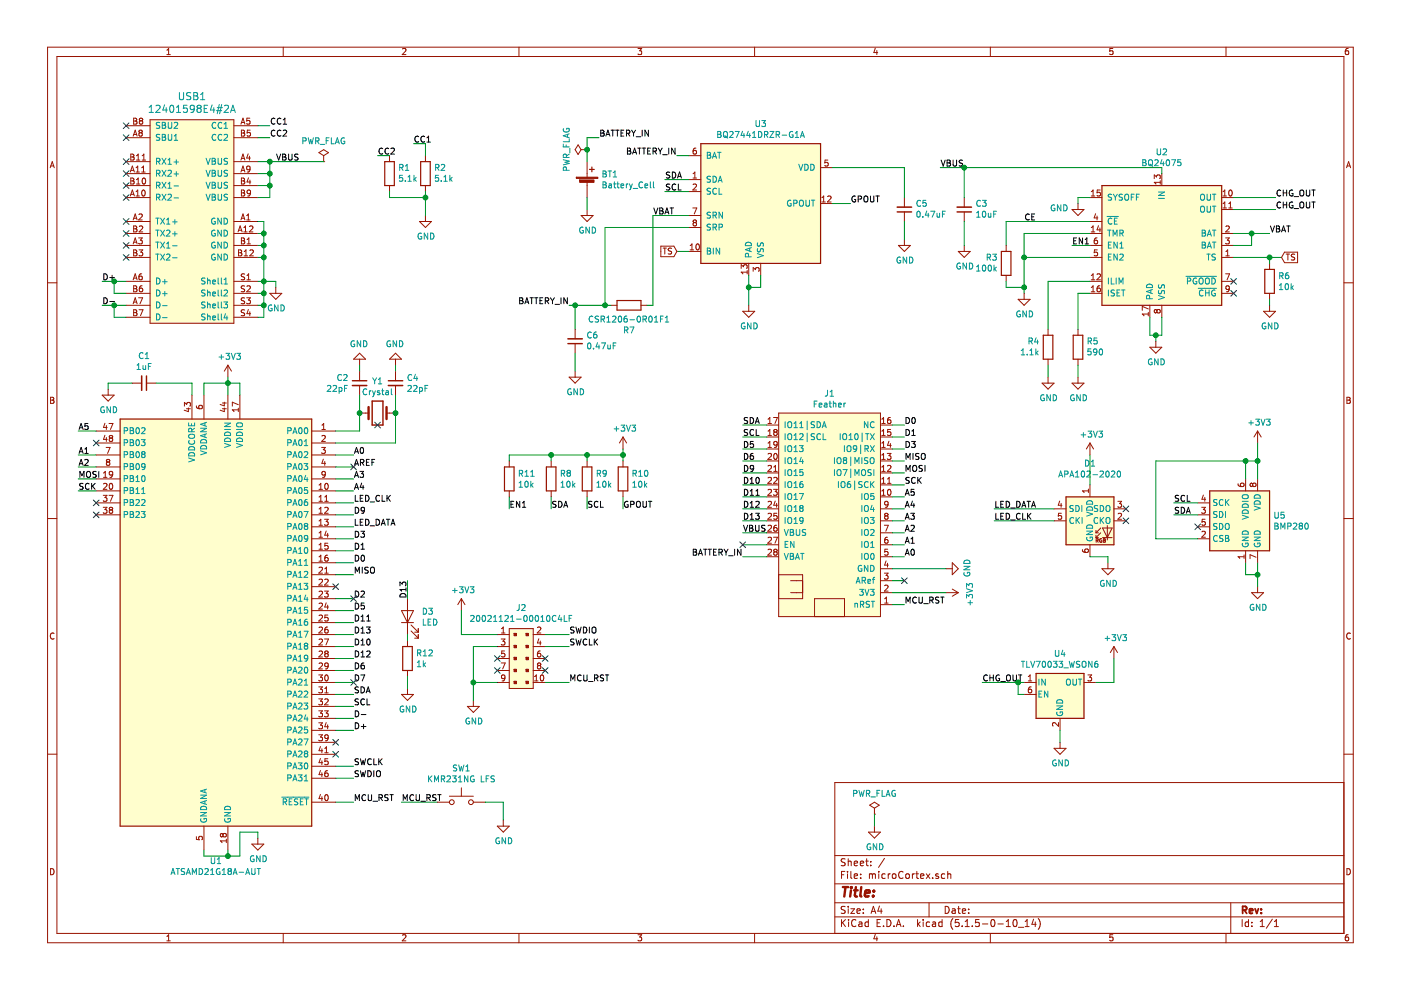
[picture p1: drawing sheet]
EESchema Schematic File Version 4
EELAYER 30 0
EELAYER END
$Descr A4 11693 8268
encoding utf-8
Sheet 1 1
Title ""
Date ""
Rev ""
Comp ""
Comment1 ""
Comment2 ""
Comment3 ""
Comment4 ""
$EndDescr
$Comp
L Device:R R1
U 1 1
P 3250 1450
F 0 "R1" H 3180 1404 50  0000 R CNN
F 1 "5.1k" H 3180 1495 50  0000 R CNN
F 2 "Resistor_SMD:R_0402_1005Metric" V 3180 1450 50  0001 C CNN
F 3 "~" H 3250 1450 50  0001 C CNN
	1    3250 1450
	-1   0    0    1   
$EndComp
$Comp
L Device:R R2
U 1 1
P 3550 1450
F 0 "R2" H 3480 1404 50  0000 R CNN
F 1 "5.1k" H 3480 1495 50  0000 R CNN
F 2 "Resistor_SMD:R_0402_1005Metric" V 3480 1450 50  0001 C CNN
F 3 "~" H 3550 1450 50  0001 C CNN
	1    3550 1450
	-1   0    0    1   
$EndComp
Wire Wire Line
	3450 1200 3550 1200
Wire Wire Line
	3550 1200 3550 1300
Wire Wire Line
	3250 1300 3150 1300
Wire Wire Line
	3250 1600 3250 1650
Wire Wire Line
	3250 1650 3550 1650
Wire Wire Line
	3550 1650 3550 1600
$Comp
L power:GND #PWR0102
U 1 1
P 3550 1800
F 0 "#PWR0102" H 3550 1550 50  0001 C CNN
F 1 "GND" H 3555 1627 50  0000 C CNN
F 2 "" H 3550 1800 50  0001 C CNN
F 3 "" H 3550 1800 50  0001 C CNN
	1    3550 1800
	1    0    0    -1  
$EndComp
Wire Wire Line
	3550 1650 3550 1800
Connection ~ 3550 1650
$Comp
L Battery_Management:BQ27441DRZR-G1A U3
U 1 1
P 6350 1700
F 0 "U3" H 6350 2367 50  0000 C CNN
F 1 "BQ27441DRZR-G1A" H 6350 2276 50  0000 C CNN
F 2 "Package_SON:Texas_S-PDSO-N12" H 6600 1150 50  0001 L CNN
F 3 "http://www.ti.com/lit/ds/symlink/bq27441-g1.pdf" H 6550 1900 50  0001 C CNN
	1    6350 1700
	1    0    0    -1  
$EndComp
$Comp
L Device:Battery_Cell BT1
U 1 1
P 4900 1550
F 0 "BT1" H 5018 1646 50  0000 L CNN
F 1 "Battery_Cell" H 5018 1555 50  0000 L CNN
F 2 "Connector_JST:JST_PH_S2B-PH-SM4-TB_1x02-1MP_P2.00mm_Horizontal" V 4900 1610 50  0001 C CNN
F 3 "~" V 4900 1610 50  0001 C CNN
	1    4900 1550
	1    0    0    -1  
$EndComp
$Comp
L power:GND #PWR0105
U 1 1
P 4900 1750
F 0 "#PWR0105" H 4900 1500 50  0001 C CNN
F 1 "GND" H 4905 1577 50  0000 C CNN
F 2 "" H 4900 1750 50  0001 C CNN
F 3 "" H 4900 1750 50  0001 C CNN
	1    4900 1750
	1    0    0    -1  
$EndComp
Wire Wire Line
	4900 1650 4900 1750
Wire Wire Line
	4900 1150 5000 1150
Wire Wire Line
	4900 1150 4900 1250
$Comp
L Device:R R7
U 1 1
P 5250 2550
F 0 "R7" V 5457 2550 50  0000 C CNN
F 1 "CSR1206-0R01F1" V 5366 2550 50  0000 C CNN
F 2 "Resistor_SMD:R_1206_3216Metric" V 5180 2550 50  0001 C CNN
F 3 "~" H 5250 2550 50  0001 C CNN
	1    5250 2550
	0    1    1    0   
$EndComp
Wire Wire Line
	6950 1400 7550 1400
$Comp
L power:GND #PWR0106
U 1 1
P 7550 2000
F 0 "#PWR0106" H 7550 1750 50  0001 C CNN
F 1 "GND" H 7555 1827 50  0000 C CNN
F 2 "" H 7550 2000 50  0001 C CNN
F 3 "" H 7550 2000 50  0001 C CNN
	1    7550 2000
	1    0    0    -1  
$EndComp
Text GLabel 5650 2100 0    50   Input ~ 0
TS
Wire Wire Line
	5650 2100 5750 2100
$Comp
L Device:R R10
U 1 1
P 5200 4000
F 0 "R10" H 5270 4046 50  0000 L CNN
F 1 "10k" H 5270 3955 50  0000 L CNN
F 2 "Resistor_SMD:R_0402_1005Metric" V 5130 4000 50  0001 C CNN
F 3 "~" H 5200 4000 50  0001 C CNN
	1    5200 4000
	1    0    0    -1  
$EndComp
$Comp
L power:+3V3 #PWR0108
U 1 1
P 5200 3750
F 0 "#PWR0108" H 5200 3600 50  0001 C CNN
F 1 "+3V3" H 5215 3923 50  0000 C CNN
F 2 "" H 5200 3750 50  0001 C CNN
F 3 "" H 5200 3750 50  0001 C CNN
	1    5200 3750
	1    0    0    -1  
$EndComp
Wire Wire Line
	6250 2400 6250 2300
Wire Wire Line
	6250 2400 6350 2400
Wire Wire Line
	6350 2400 6350 2300
Wire Wire Line
	6250 2400 6250 2550
Connection ~ 6250 2400
$Comp
L power:GND #PWR014
U 1 1
P 6250 2550
F 0 "#PWR014" H 6250 2300 50  0001 C CNN
F 1 "GND" H 6255 2377 50  0000 C CNN
F 2 "" H 6250 2550 50  0001 C CNN
F 3 "" H 6250 2550 50  0001 C CNN
	1    6250 2550
	1    0    0    -1  
$EndComp
$Comp
L power:PWR_FLAG #FLG01
U 1 1
P 7300 6800
F 0 "#FLG01" H 7300 6875 50  0001 C CNN
F 1 "PWR_FLAG" H 7300 6973 50  0000 C CNN
F 2 "" H 7300 6800 50  0001 C CNN
F 3 "~" H 7300 6800 50  0001 C CNN
	1    7300 6800
	1    0    0    -1  
$EndComp
$Comp
L power:GND #PWR013
U 1 1
P 7300 6900
F 0 "#PWR013" H 7300 6650 50  0001 C CNN
F 1 "GND" H 7305 6727 50  0000 C CNN
F 2 "" H 7300 6900 50  0001 C CNN
F 3 "" H 7300 6900 50  0001 C CNN
	1    7300 6900
	1    0    0    -1  
$EndComp
Wire Wire Line
	7300 6800 7300 6900
$Comp
L Regulator_Linear:TLV70033_WSON6 U4
U 1 1
P 8850 5800
F 0 "U4" H 8850 6142 50  0000 C CNN
F 1 "TLV70033_WSON6" H 8850 6051 50  0000 C CNN
F 2 "Package_SON:WSON-6_1.5x1.5mm_P0.5mm" H 8850 6125 50  0001 C CIN
F 3 "http://www.ti.com/lit/ds/symlink/tlv700.pdf" H 8850 5850 50  0001 C CNN
	1    8850 5800
	1    0    0    -1  
$EndComp
Wire Wire Line
	8550 5700 8500 5700
Wire Wire Line
	8500 5700 8500 5800
Wire Wire Line
	8500 5800 8550 5800
Connection ~ 8500 5700
Wire Wire Line
	9150 5700 9300 5700
$Comp
L power:+3V3 #PWR016
U 1 1
P 9300 5500
F 0 "#PWR016" H 9300 5350 50  0001 C CNN
F 1 "+3V3" H 9315 5673 50  0000 C CNN
F 2 "" H 9300 5500 50  0001 C CNN
F 3 "" H 9300 5500 50  0001 C CNN
	1    9300 5500
	1    0    0    -1  
$EndComp
Wire Wire Line
	9300 5500 9300 5700
Wire Wire Line
	8850 6100 8850 6200
$Comp
L power:GND #PWR015
U 1 1
P 8850 6200
F 0 "#PWR015" H 8850 5950 50  0001 C CNN
F 1 "GND" H 8855 6027 50  0000 C CNN
F 2 "" H 8850 6200 50  0001 C CNN
F 3 "" H 8850 6200 50  0001 C CNN
	1    8850 6200
	1    0    0    -1  
$EndComp
$Comp
L Device:C_Small C4
U 1 1
P 3300 3200
F 0 "C4" H 3392 3246 50  0000 L CNN
F 1 "22pF" H 3392 3155 50  0000 L CNN
F 2 "Capacitor_SMD:C_0402_1005Metric" H 3300 3200 50  0001 C CNN
F 3 "~" H 3300 3200 50  0001 C CNN
	1    3300 3200
	1    0    0    -1  
$EndComp
Wire Wire Line
	3300 3050 3300 3100
$Comp
L power:GND #PWR05
U 1 1
P 3300 3050
F 0 "#PWR05" H 3300 2800 50  0001 C CNN
F 1 "GND" H 3305 2877 50  0000 C CNN
F 2 "" H 3300 3050 50  0001 C CNN
F 3 "" H 3300 3050 50  0001 C CNN
	1    3300 3050
	-1   0    0    1   
$EndComp
$Comp
L Device:R R8
U 1 1
P 4600 4000
F 0 "R8" H 4670 4046 50  0000 L CNN
F 1 "10k" H 4670 3955 50  0000 L CNN
F 2 "Resistor_SMD:R_0402_1005Metric" V 4530 4000 50  0001 C CNN
F 3 "~" H 4600 4000 50  0001 C CNN
	1    4600 4000
	1    0    0    -1  
$EndComp
$Comp
L Device:R R9
U 1 1
P 4900 4000
F 0 "R9" H 4970 4046 50  0000 L CNN
F 1 "10k" H 4970 3955 50  0000 L CNN
F 2 "Resistor_SMD:R_0402_1005Metric" V 4830 4000 50  0001 C CNN
F 3 "~" H 4900 4000 50  0001 C CNN
	1    4900 4000
	1    0    0    -1  
$EndComp
Wire Wire Line
	5200 3750 5200 3800
Wire Wire Line
	5200 3800 4900 3800
Wire Wire Line
	4900 3800 4900 3850
Connection ~ 5200 3800
Wire Wire Line
	5200 3800 5200 3850
Wire Wire Line
	4900 3800 4600 3800
Wire Wire Line
	4600 3800 4600 3850
Connection ~ 4900 3800
Wire Wire Line
	4600 4150 4600 4250
Wire Wire Line
	4900 4150 4900 4250
Wire Wire Line
	5200 4150 5200 4250
Text Label 4600 4250 0    50   ~ 0
SDA
Text Label 4900 4250 0    50   ~ 0
SCL
Text Label 7100 1700 0    50   ~ 0
GPOUT
Text Label 5200 4250 0    50   ~ 0
GPOUT
Wire Wire Line
	6950 1700 7100 1700
Text Label 5550 1500 0    50   ~ 0
SDA
Text Label 5550 1600 0    50   ~ 0
SCL
Wire Wire Line
	5550 1600 5750 1600
Wire Wire Line
	5550 1500 5750 1500
Text Label 8200 5700 0    50   ~ 0
CHG_OUT
Wire Wire Line
	8200 5700 8500 5700
$Comp
L power:PWR_FLAG #FLG0102
U 1 1
P 4900 1250
F 0 "#FLG0102" H 4900 1325 50  0001 C CNN
F 1 "PWR_FLAG" H 4900 1423 50  0000 C CNN
F 2 "" H 4900 1250 50  0001 C CNN
F 3 "~" H 4900 1250 50  0001 C CNN
	1    4900 1250
	0    -1   -1   0   
$EndComp
Connection ~ 4900 1250
Wire Wire Line
	4900 1250 4900 1350
Wire Wire Line
	5750 1900 5050 1900
Wire Wire Line
	5050 1900 5050 2550
Wire Wire Line
	5050 2550 5100 2550
Wire Wire Line
	5400 2550 5450 2550
Wire Wire Line
	5450 2550 5450 1800
Wire Wire Line
	5450 1800 5750 1800
Connection ~ 5050 2550
Text Label 5450 1800 0    50   ~ 0
VBAT
Wire Wire Line
	5050 2550 4800 2550
$Comp
L Device:C_Small C6
U 1 1
P 4800 2850
F 0 "C6" H 4708 2804 50  0000 R CNN
F 1 "0.47uF" H 4708 2895 50  0000 R CNN
F 2 "Capacitor_SMD:C_0402_1005Metric" H 4800 2850 50  0001 C CNN
F 3 "~" H 4800 2850 50  0001 C CNN
	1    4800 2850
	-1   0    0    1   
$EndComp
Wire Wire Line
	4800 2550 4800 2750
Connection ~ 4800 2550
Wire Wire Line
	4800 2550 4750 2550
Wire Wire Line
	4800 2950 4800 3100
$Comp
L power:GND #PWR017
U 1 1
P 4800 3100
F 0 "#PWR017" H 4800 2850 50  0001 C CNN
F 1 "GND" H 4805 2927 50  0000 C CNN
F 2 "" H 4800 3100 50  0001 C CNN
F 3 "" H 4800 3100 50  0001 C CNN
	1    4800 3100
	1    0    0    -1  
$EndComp
Text Label 3450 1200 0    50   ~ 0
CC1
Text Label 3150 1300 0    50   ~ 0
CC2
Connection ~ 3300 3450
Wire Wire Line
	3300 3300 3300 3450
Wire Wire Line
	3300 3700 3300 3450
$Comp
L power:+3V3 #PWR02
U 1 1
P 1900 3150
F 0 "#PWR02" H 1900 3000 50  0001 C CNN
F 1 "+3V3" H 1915 3323 50  0000 C CNN
F 2 "" H 1900 3150 50  0001 C CNN
F 3 "" H 1900 3150 50  0001 C CNN
	1    1900 3150
	1    0    0    -1  
$EndComp
Wire Wire Line
	1900 3150 1900 3200
Connection ~ 1900 7150
Wire Wire Line
	2150 6950 2150 7000
Wire Wire Line
	2000 6950 2150 6950
Wire Wire Line
	2000 7150 2000 6950
Wire Wire Line
	1900 7150 2000 7150
NoConn ~ 2950 5000
NoConn ~ 2950 3900
Text Label 2950 6700 0    50   ~ 0
MCU_RST
Wire Wire Line
	2800 6700 2950 6700
NoConn ~ 800  4300
NoConn ~ 800  4200
Text Label 650  4100 0    50   ~ 0
SCK
Text Label 650  4000 0    50   ~ 0
MOSI
Text Label 650  3900 0    50   ~ 0
A2
Text Label 650  3800 0    50   ~ 0
A1
NoConn ~ 800  3700
Text Label 650  3600 0    50   ~ 0
A5
Wire Wire Line
	800  4100 650  4100
Wire Wire Line
	800  4000 650  4000
Wire Wire Line
	800  3900 650  3900
Wire Wire Line
	800  3800 650  3800
Wire Wire Line
	800  3600 650  3600
Text Label 2950 6500 0    50   ~ 0
SWDIO
Text Label 2950 6400 0    50   ~ 0
SWCLK
NoConn ~ 2800 6300
NoConn ~ 2800 6200
Text Label 2950 6100 0    50   ~ 0
D+
Text Label 2950 6000 0    50   ~ 0
D-
Text Label 2950 5900 0    50   ~ 0
SCL
Text Label 2950 5800 0    50   ~ 0
SDA
Text Label 2950 5700 0    50   ~ 0
D7
Text Label 2950 5600 0    50   ~ 0
D6
Text Label 2950 5500 0    50   ~ 0
D12
Text Label 2950 5400 0    50   ~ 0
D10
Text Label 2950 5300 0    50   ~ 0
D13
Text Label 2950 5200 0    50   ~ 0
D11
Text Label 2950 5100 0    50   ~ 0
D5
Text Label 2950 5000 0    50   ~ 0
D2
NoConn ~ 2800 4900
Text Label 2950 4700 0    50   ~ 0
D0
Wire Wire Line
	2800 6500 2950 6500
Wire Wire Line
	2800 6400 2950 6400
Wire Wire Line
	2800 6100 2950 6100
Wire Wire Line
	2800 6000 2950 6000
Wire Wire Line
	2800 5900 2950 5900
Wire Wire Line
	2800 5800 2950 5800
Wire Wire Line
	2800 5700 2950 5700
Wire Wire Line
	2800 5600 2950 5600
Wire Wire Line
	2800 5500 2950 5500
Wire Wire Line
	2800 5400 2950 5400
Wire Wire Line
	2800 5300 2950 5300
Wire Wire Line
	2800 5200 2950 5200
Wire Wire Line
	2800 5100 2950 5100
Wire Wire Line
	2800 5000 2950 5000
Wire Wire Line
	2800 4800 2950 4800
Wire Wire Line
	2800 4700 2950 4700
Text Label 2950 4600 0    50   ~ 0
D1
Text Label 2950 4500 0    50   ~ 0
D3
Text Label 2950 4400 0    50   ~ 0
LED_DATA
Text Label 2950 4300 0    50   ~ 0
D9
Text Label 2950 4200 0    50   ~ 0
LED_CLK
Text Label 2950 4100 0    50   ~ 0
A4
Text Label 2950 4000 0    50   ~ 0
A3
Text Label 2950 3900 0    50   ~ 0
AREF
Wire Wire Line
	2800 4600 2950 4600
Wire Wire Line
	2800 4500 2950 4500
Wire Wire Line
	2800 4400 2950 4400
Wire Wire Line
	2800 4300 2950 4300
Wire Wire Line
	2800 4200 2950 4200
Wire Wire Line
	2800 4100 2950 4100
Wire Wire Line
	2800 4000 2950 4000
Wire Wire Line
	2800 3900 2950 3900
Text Label 2950 3800 0    50   ~ 0
A0
Wire Wire Line
	2800 3800 2950 3800
$Comp
L power:GND #PWR04
U 1 1
P 3000 3050
F 0 "#PWR04" H 3000 2800 50  0001 C CNN
F 1 "GND" H 3005 2877 50  0000 C CNN
F 2 "" H 3000 3050 50  0001 C CNN
F 3 "" H 3000 3050 50  0001 C CNN
	1    3000 3050
	-1   0    0    1   
$EndComp
Wire Wire Line
	3000 3050 3000 3100
Connection ~ 3000 3450
Wire Wire Line
	3000 3300 3000 3450
$Comp
L Device:C_Small C2
U 1 1
P 3000 3200
F 0 "C2" H 2909 3246 50  0000 R CNN
F 1 "22pF" H 2909 3155 50  0000 R CNN
F 2 "Capacitor_SMD:C_0402_1005Metric" H 3000 3200 50  0001 C CNN
F 3 "~" H 3000 3200 50  0001 C CNN
	1    3000 3200
	1    0    0    -1  
$EndComp
Wire Wire Line
	1300 3200 1600 3200
Wire Wire Line
	900  3200 1100 3200
$Comp
L Device:C_Small C1
U 1 1
P 1200 3200
F 0 "C1" V 971 3200 50  0000 C CNN
F 1 "1uF" V 1062 3200 50  0000 C CNN
F 2 "Capacitor_SMD:C_0402_1005Metric" H 1200 3200 50  0001 C CNN
F 3 "~" H 1200 3200 50  0001 C CNN
	1    1200 3200
	0    1    1    0   
$EndComp
Wire Wire Line
	2800 3700 3300 3700
Wire Wire Line
	3000 3600 2800 3600
Wire Wire Line
	3000 3450 3000 3600
$Comp
L Device:Crystal Y1
U 1 1
P 3150 3450
F 0 "Y1" H 3150 3718 50  0000 C CNN
F 1 "Crystal" H 3150 3627 50  0000 C CNN
F 2 "Crystal:Crystal_SMD_3215-2Pin_3.2x1.5mm" H 3150 3450 50  0001 C CNN
F 3 "~" H 3150 3450 50  0001 C CNN
	1    3150 3450
	1    0    0    -1  
$EndComp
$Comp
L power:GND #PWR01
U 1 1
P 900 3250
F 0 "#PWR01" H 900 3000 50  0001 C CNN
F 1 "GND" H 905 3077 50  0000 C CNN
F 2 "" H 900 3250 50  0001 C CNN
F 3 "" H 900 3250 50  0001 C CNN
	1    900  3250
	1    0    0    -1  
$EndComp
Wire Wire Line
	900  3200 900  3250
Wire Wire Line
	1600 3300 1600 3200
Wire Wire Line
	1900 3200 2000 3200
Connection ~ 1900 3200
Wire Wire Line
	1900 3300 1900 3200
Wire Wire Line
	2000 3200 2000 3300
Wire Wire Line
	1700 3200 1900 3200
Wire Wire Line
	1700 3300 1700 3200
$Comp
L power:GND #PWR03
U 1 1
P 2150 7000
F 0 "#PWR03" H 2150 6750 50  0001 C CNN
F 1 "GND" H 2155 6827 50  0000 C CNN
F 2 "" H 2150 7000 50  0001 C CNN
F 3 "" H 2150 7000 50  0001 C CNN
	1    2150 7000
	1    0    0    -1  
$EndComp
Wire Wire Line
	1900 7150 1900 7100
Wire Wire Line
	1700 7150 1900 7150
Wire Wire Line
	1700 7100 1700 7150
$Comp
L MCU_Microchip_SAMD:ATSAMD21G18A-AUT U1
U 1 1
P 1800 5200
F 0 "U1" H 1800 3211 50  0000 C CNN
F 1 "ATSAMD21G18A-AUT" H 1800 3120 50  0000 C CNN
F 2 "ATSAMD21G18A-MU:QFN50P700X700X90-49N" H 850 3450 50  0001 C CNN
F 3 "http://ww1.microchip.com/downloads/en/DeviceDoc/SAMD21-Family-DataSheet-DS40001882D.pdf" H 1800 6200 50  0001 C CNN
	1    1800 5200
	-1   0    0    -1  
$EndComp
Wire Wire Line
	5650 1300 5750 1300
$Comp
L Device:R R11
U 1 1
P 4250 4000
F 0 "R11" H 4320 4046 50  0000 L CNN
F 1 "10k" H 4320 3955 50  0000 L CNN
F 2 "Resistor_SMD:R_0402_1005Metric" V 4180 4000 50  0001 C CNN
F 3 "~" H 4250 4000 50  0001 C CNN
	1    4250 4000
	1    0    0    -1  
$EndComp
Wire Wire Line
	4250 4150 4250 4250
Wire Wire Line
	4250 3850 4250 3800
Wire Wire Line
	4250 3800 4600 3800
Connection ~ 4600 3800
Text Label 4250 4250 0    50   ~ 0
EN1
Wire Wire Line
	7550 1400 7550 1650
Wire Wire Line
	7550 1850 7550 2000
$Comp
L Device:C_Small C5
U 1 1
P 7550 1750
F 0 "C5" H 7458 1704 50  0000 R CNN
F 1 "0.47uF" H 7458 1795 50  0000 R CNN
F 2 "Capacitor_SMD:C_0402_1005Metric" H 7550 1750 50  0001 C CNN
F 3 "~" H 7550 1750 50  0001 C CNN
	1    7550 1750
	-1   0    0    1   
$EndComp
$Comp
L power:GND #PWR0113
U 1 1
P 8050 2050
F 0 "#PWR0113" H 8050 1800 50  0001 C CNN
F 1 "GND" H 8055 1877 50  0000 C CNN
F 2 "" H 8050 2050 50  0001 C CNN
F 3 "" H 8050 2050 50  0001 C CNN
	1    8050 2050
	1    0    0    -1  
$EndComp
Text Label 8950 2050 0    50   ~ 0
EN1
Wire Wire Line
	9100 2050 8950 2050
Connection ~ 8550 2150
Wire Wire Line
	8550 1950 9100 1950
Wire Wire Line
	8550 1950 8550 2150
Connection ~ 8550 2400
Wire Wire Line
	8550 2150 9100 2150
Wire Wire Line
	8550 2150 8550 2400
Connection ~ 8050 1400
Wire Wire Line
	8050 1400 7850 1400
Text Label 8550 1850 0    50   ~ 0
CE
Text Label 10650 1750 0    50   ~ 0
CHG_OUT
Text Label 10650 1650 0    50   ~ 0
CHG_OUT
Text Label 10600 1950 0    50   ~ 0
VBAT
Wire Wire Line
	10300 1750 10650 1750
Wire Wire Line
	10300 1650 10650 1650
Wire Wire Line
	10300 2050 10450 2050
Text Label 7850 1400 0    50   ~ 0
VBUS
NoConn ~ 10300 2450
NoConn ~ 10300 2350
Wire Wire Line
	8750 3050 8750 3150
$Comp
L power:GND #PWR06
U 1 1
P 8750 3150
F 0 "#PWR06" H 8750 2900 50  0001 C CNN
F 1 "GND" H 8755 2977 50  0000 C CNN
F 2 "" H 8750 3150 50  0001 C CNN
F 3 "" H 8750 3150 50  0001 C CNN
	1    8750 3150
	1    0    0    -1  
$EndComp
$Comp
L power:GND #PWR08
U 1 1
P 9000 3150
F 0 "#PWR08" H 9000 2900 50  0001 C CNN
F 1 "GND" H 9005 2977 50  0000 C CNN
F 2 "" H 9000 3150 50  0001 C CNN
F 3 "" H 9000 3150 50  0001 C CNN
	1    9000 3150
	1    0    0    -1  
$EndComp
Wire Wire Line
	9000 3050 9000 3150
Wire Wire Line
	8750 2350 8750 2750
Wire Wire Line
	9100 2350 8750 2350
Wire Wire Line
	9000 2450 9100 2450
Wire Wire Line
	9000 2750 9000 2450
$Comp
L Device:R R5
U 1 1
P 9000 2900
F 0 "R5" H 8930 2854 50  0000 R CNN
F 1 "590" H 8930 2945 50  0000 R CNN
F 2 "Resistor_SMD:R_0402_1005Metric" V 8930 2900 50  0001 C CNN
F 3 "~" H 9000 2900 50  0001 C CNN
	1    9000 2900
	-1   0    0    1   
$EndComp
$Comp
L Device:R R4
U 1 1
P 8750 2900
F 0 "R4" H 8820 2854 50  0000 L CNN
F 1 "1.1k" H 8820 2945 50  0000 L CNN
F 2 "Resistor_SMD:R_0402_1005Metric" V 8680 2900 50  0001 C CNN
F 3 "~" H 8750 2900 50  0001 C CNN
	1    8750 2900
	-1   0    0    1   
$EndComp
$Comp
L power:GND #PWR07
U 1 1
P 9000 1700
F 0 "#PWR07" H 9000 1450 50  0001 C CNN
F 1 "GND" H 8922 1663 50  0000 R CNN
F 2 "" H 9000 1700 50  0001 C CNN
F 3 "" H 9000 1700 50  0001 C CNN
	1    9000 1700
	1    0    0    -1  
$EndComp
Wire Wire Line
	9000 1650 9000 1700
Wire Wire Line
	9100 1650 9000 1650
Wire Wire Line
	8400 2400 8550 2400
Wire Wire Line
	8400 2350 8400 2400
Wire Wire Line
	8400 1850 9100 1850
Wire Wire Line
	8400 2050 8400 1850
$Comp
L Device:R R3
U 1 1
P 8400 2200
F 0 "R3" H 8469 2154 50  0000 L CNN
F 1 "100k" H 8469 2245 50  0000 L CNN
F 2 "Resistor_SMD:R_0402_1005Metric" V 8330 2200 50  0001 C CNN
F 3 "~" H 8400 2200 50  0001 C CNN
	1    8400 2200
	-1   0    0    1   
$EndComp
Wire Wire Line
	8050 1850 8050 2050
Wire Wire Line
	8050 1400 8050 1650
$Comp
L Device:C_Small C3
U 1 1
P 8050 1750
F 0 "C3" H 7958 1704 50  0000 R CNN
F 1 "10uF" H 7958 1795 50  0000 R CNN
F 2 "Capacitor_SMD:C_0402_1005Metric" H 8050 1750 50  0001 C CNN
F 3 "~" H 8050 1750 50  0001 C CNN
	1    8050 1750
	-1   0    0    1   
$EndComp
Text GLabel 10700 2150 2    50   Input ~ 0
TS
Connection ~ 10600 2150
Wire Wire Line
	10600 2150 10700 2150
Wire Wire Line
	10600 2150 10300 2150
Wire Wire Line
	10600 2200 10600 2150
Wire Wire Line
	10600 2550 10600 2500
$Comp
L power:GND #PWR0107
U 1 1
P 10600 2550
F 0 "#PWR0107" H 10600 2300 50  0001 C CNN
F 1 "GND" H 10605 2377 50  0000 C CNN
F 2 "" H 10600 2550 50  0001 C CNN
F 3 "" H 10600 2550 50  0001 C CNN
	1    10600 2550
	1    0    0    -1  
$EndComp
$Comp
L Device:R R6
U 1 1
P 10600 2350
F 0 "R6" H 10670 2396 50  0000 L CNN
F 1 "10k" H 10670 2305 50  0000 L CNN
F 2 "Resistor_SMD:R_0402_1005Metric" V 10530 2350 50  0001 C CNN
F 3 "~" H 10600 2350 50  0001 C CNN
	1    10600 2350
	1    0    0    -1  
$EndComp
Wire Wire Line
	10450 1950 10600 1950
Connection ~ 10450 1950
Wire Wire Line
	10450 2050 10450 1950
Wire Wire Line
	10300 1950 10450 1950
Connection ~ 9650 2800
Wire Wire Line
	9700 2800 9650 2800
Wire Wire Line
	9700 2650 9700 2800
Wire Wire Line
	9650 2800 9650 2850
Wire Wire Line
	9600 2800 9650 2800
Wire Wire Line
	9600 2650 9600 2800
$Comp
L power:GND #PWR0104
U 1 1
P 9650 2850
F 0 "#PWR0104" H 9650 2600 50  0001 C CNN
F 1 "GND" H 9655 2677 50  0000 C CNN
F 2 "" H 9650 2850 50  0001 C CNN
F 3 "" H 9650 2850 50  0001 C CNN
	1    9650 2850
	1    0    0    -1  
$EndComp
Wire Wire Line
	8550 2450 8550 2400
$Comp
L power:GND #PWR0103
U 1 1
P 8550 2450
F 0 "#PWR0103" H 8550 2200 50  0001 C CNN
F 1 "GND" H 8555 2277 50  0000 C CNN
F 2 "" H 8550 2450 50  0001 C CNN
F 3 "" H 8550 2450 50  0001 C CNN
	1    8550 2450
	1    0    0    -1  
$EndComp
Wire Wire Line
	9700 1450 9700 1400
$Comp
L Battery_Management:BQ24075 U2
U 1 1
P 9700 2050
F 0 "U2" H 9700 2831 50  0000 C CNN
F 1 "BQ24075" H 9700 2740 50  0000 C CNN
F 2 "Package_DFN_QFN:QFN-16-1EP_3x3mm_P0.5mm_EP1.75x1.75mm_ThermalVias" H 9950 1500 50  0001 L CNN
F 3 "http://www.ti.com/lit/ds/symlink/bq24075.pdf" H 9900 2250 50  0001 C CNN
	1    9700 2050
	1    0    0    -1  
$EndComp
$Comp
L Type-C:12401598E4#2A USB1
U 1 1
P 1600 1900
F 0 "USB1" H 1600 2997 60  0000 C CNN
F 1 "12401598E4#2A" H 1600 2891 60  0000 C CNN
F 2 "Type-C:12401598E4#2A" H 900 1950 60  0001 C CNN
F 3 "" H 900 1950 60  0001 C CNN
	1    1600 1900
	1    0    0    -1  
$EndComp
Wire Wire Line
	2150 1350 2250 1350
Wire Wire Line
	2250 1350 2250 1450
Wire Wire Line
	2150 1450 2250 1450
Connection ~ 2250 1450
Wire Wire Line
	2150 1550 2250 1550
Connection ~ 2250 1550
Wire Wire Line
	2250 1550 2250 1650
Wire Wire Line
	2150 1650 2250 1650
Wire Wire Line
	2250 1450 2250 1550
Connection ~ 2250 1350
Text Label 2300 1350 0    50   ~ 0
VBUS
Wire Wire Line
	2150 1050 2250 1050
Wire Wire Line
	2150 1150 2250 1150
Text Label 2250 1050 0    50   ~ 0
CC1
Text Label 2250 1150 0    50   ~ 0
CC2
Wire Wire Line
	2150 2350 2200 2350
Wire Wire Line
	2200 2350 2200 2450
Wire Wire Line
	2200 2650 2150 2650
Wire Wire Line
	2150 2550 2200 2550
Connection ~ 2200 2550
Wire Wire Line
	2200 2550 2200 2650
Wire Wire Line
	2150 2450 2200 2450
Connection ~ 2200 2450
Wire Wire Line
	2200 2450 2200 2550
Wire Wire Line
	2200 2350 2300 2350
Wire Wire Line
	2300 2350 2300 2400
Connection ~ 2200 2350
$Comp
L power:GND #PWR0109
U 1 1
P 2300 2400
F 0 "#PWR0109" H 2300 2150 50  0001 C CNN
F 1 "GND" H 2305 2227 50  0000 C CNN
F 2 "" H 2300 2400 50  0001 C CNN
F 3 "" H 2300 2400 50  0001 C CNN
	1    2300 2400
	1    0    0    -1  
$EndComp
Wire Wire Line
	2150 1850 2200 1850
Wire Wire Line
	2200 1850 2200 1950
Wire Wire Line
	2150 1950 2200 1950
Connection ~ 2200 1950
Wire Wire Line
	2200 1950 2200 2050
Wire Wire Line
	2150 2050 2200 2050
Connection ~ 2200 2050
Wire Wire Line
	2200 2050 2200 2150
Wire Wire Line
	2150 2150 2200 2150
Connection ~ 2200 2150
Wire Wire Line
	2200 2150 2200 2350
Wire Wire Line
	1050 2350 950  2350
Wire Wire Line
	950  2350 950  2450
Wire Wire Line
	950  2450 1050 2450
Wire Wire Line
	950  2350 850  2350
Connection ~ 950  2350
Wire Wire Line
	1050 2550 950  2550
Wire Wire Line
	950  2550 950  2650
Wire Wire Line
	950  2650 1050 2650
Wire Wire Line
	950  2550 850  2550
Connection ~ 950  2550
Text Label 850  2550 0    50   ~ 0
D-
Text Label 850  2350 0    50   ~ 0
D+
NoConn ~ 1050 1050
NoConn ~ 1050 1150
NoConn ~ 1050 2150
NoConn ~ 1050 2050
NoConn ~ 1050 1950
NoConn ~ 1050 1850
NoConn ~ 1050 1650
NoConn ~ 1050 1550
NoConn ~ 1050 1450
NoConn ~ 1050 1350
NoConn ~ 3150 3550
$Comp
L Sensor_Pressure:BMP280 U5
U 1 1
P 10400 4400
F 0 "U5" H 10630 4496 50  0000 L CNN
F 1 "BMP280" H 10630 4405 50  0000 L CNN
F 2 "Package_LGA:Bosch_LGA-8_2x2.5mm_P0.65mm_ClockwisePinNumbering" H 10400 3700 50  0001 C CNN
F 3 "https://ae-bst.resource.bosch.com/media/_tech/media/datasheets/BST-BMP280-DS001.pdf" H 10400 4400 50  0001 C CNN
	1    10400 4400
	1    0    0    -1  
$EndComp
Wire Wire Line
	10400 4000 10400 3850
Wire Wire Line
	10400 3850 10500 3850
Wire Wire Line
	10500 3850 10500 4000
Wire Wire Line
	10500 3850 10500 3700
Connection ~ 10500 3850
$Comp
L power:+3V3 #PWR018
U 1 1
P 10500 3700
F 0 "#PWR018" H 10500 3550 50  0001 C CNN
F 1 "+3V3" H 10515 3873 50  0000 C CNN
F 2 "" H 10500 3700 50  0001 C CNN
F 3 "" H 10500 3700 50  0001 C CNN
	1    10500 3700
	1    0    0    -1  
$EndComp
Wire Wire Line
	10400 4700 10400 4800
Wire Wire Line
	10400 4800 10500 4800
Wire Wire Line
	10500 4800 10500 4700
$Comp
L power:GND #PWR019
U 1 1
P 10500 4900
F 0 "#PWR019" H 10500 4650 50  0001 C CNN
F 1 "GND" H 10505 4727 50  0000 C CNN
F 2 "" H 10500 4900 50  0001 C CNN
F 3 "" H 10500 4900 50  0001 C CNN
	1    10500 4900
	1    0    0    -1  
$EndComp
Wire Wire Line
	10500 4800 10500 4900
Connection ~ 10500 4800
Wire Wire Line
	10000 4300 9800 4300
Wire Wire Line
	10000 4200 9800 4200
Text Label 9800 4200 0    50   ~ 0
SCL
Text Label 9800 4300 0    50   ~ 0
SDA
NoConn ~ 10000 4400
Wire Wire Line
	10000 4500 9650 4500
Wire Wire Line
	9650 4500 9650 3850
Wire Wire Line
	9650 3850 10400 3850
Connection ~ 10400 3850
$Comp
L LED:APA102-2020 D1
U 1 1
P 9100 4350
F 0 "D1" H 9100 4831 50  0000 C CNN
F 1 "APA102-2020" H 9100 4740 50  0000 C CNN
F 2 "LED_SMD:LED-APA102-2020" H 9150 4050 50  0001 L TNN
F 3 "http://www.led-color.com/upload/201604/APA102-2020%20SMD%20LED.pdf" H 9200 3975 50  0001 L TNN
	1    9100 4350
	1    0    0    -1  
$EndComp
Wire Wire Line
	9100 4050 9100 3800
Wire Wire Line
	9100 4650 9250 4650
Wire Wire Line
	9250 4650 9250 4700
$Comp
L power:GND #PWR021
U 1 1
P 9250 4700
F 0 "#PWR021" H 9250 4450 50  0001 C CNN
F 1 "GND" H 9255 4527 50  0000 C CNN
F 2 "" H 9250 4700 50  0001 C CNN
F 3 "" H 9250 4700 50  0001 C CNN
	1    9250 4700
	1    0    0    -1  
$EndComp
$Comp
L power:+3V3 #PWR020
U 1 1
P 9100 3800
F 0 "#PWR020" H 9100 3650 50  0001 C CNN
F 1 "+3V3" H 9115 3973 50  0000 C CNN
F 2 "" H 9100 3800 50  0001 C CNN
F 3 "" H 9100 3800 50  0001 C CNN
	1    9100 3800
	1    0    0    -1  
$EndComp
NoConn ~ 9400 4250
NoConn ~ 9400 4350
Text Label 8300 4250 0    50   ~ 0
LED_DATA
Wire Wire Line
	8300 4250 8800 4250
Text Label 8300 4350 0    50   ~ 0
LED_CLK
Wire Wire Line
	8300 4350 8800 4350
$Comp
L josh-connector:Feather J1
U 1 1
P 6900 4250
F 0 "J1" H 6925 5215 50  0000 C CNN
F 1 "Feather" H 6925 5124 50  0000 C CNN
F 2 "josh-connectors:featherwing" H 7100 3300 50  0001 C CNN
F 3 "" H 7100 3300 50  0001 C CNN
	1    6900 4250
	1    0    0    -1  
$EndComp
$Comp
L Device:LED D3
U 1 1
P 3400 5150
F 0 "D3" V 3439 5033 50  0000 R CNN
F 1 "LED" V 3348 5033 50  0000 R CNN
F 2 "LED_SMD:LED_0805_2012Metric" H 3400 5150 50  0001 C CNN
F 3 "~" H 3400 5150 50  0001 C CNN
	1    3400 5150
	0    -1   -1   0   
$EndComp
$Comp
L Device:R R12
U 1 1
P 3400 5500
F 0 "R12" H 3470 5546 50  0000 L CNN
F 1 "1k" H 3470 5455 50  0000 L CNN
F 2 "Resistor_SMD:R_0402_1005Metric" V 3330 5500 50  0001 C CNN
F 3 "~" H 3400 5500 50  0001 C CNN
	1    3400 5500
	1    0    0    -1  
$EndComp
Wire Wire Line
	3400 5300 3400 5350
Wire Wire Line
	3400 5650 3400 5750
$Comp
L power:GND #PWR022
U 1 1
P 3400 5750
F 0 "#PWR022" H 3400 5500 50  0001 C CNN
F 1 "GND" H 3405 5577 50  0000 C CNN
F 2 "" H 3400 5750 50  0001 C CNN
F 3 "" H 3400 5750 50  0001 C CNN
	1    3400 5750
	1    0    0    -1  
$EndComp
Wire Wire Line
	3400 5000 3400 4850
Text Label 3400 4850 3    50   ~ 0
D13
$Comp
L dk_Rectangular-Connectors-Headers-Male-Pins:20021121-00010C4LF J2
U 1 1
P 4350 5500
F 0 "J2" H 4350 5925 50  0000 C CNN
F 1 "20021121-00010C4LF" H 4350 5834 50  0000 C CNN
F 2 "digikey-footprints:PinHeader_2x5_P1.27mm" H 4550 5700 60  0001 L CNN
F 3 "https://cdn.amphenol-icc.com/media/wysiwyg/files/drawing/20021121.pdf" H 4550 5800 60  0001 L CNN
F 4 "609-3695-1-ND" H 4550 5900 60  0001 L CNN "Digi-Key_PN"
F 5 "20021121-00010C4LF" H 4550 6000 60  0001 L CNN "MPN"
F 6 "Connectors, Interconnects" H 4550 6100 60  0001 L CNN "Category"
F 7 "Rectangular Connectors - Headers, Male Pins" H 4550 6200 60  0001 L CNN "Family"
F 8 "https://cdn.amphenol-icc.com/media/wysiwyg/files/drawing/20021121.pdf" H 4550 6300 60  0001 L CNN "DK_Datasheet_Link"
F 9 "/product-detail/en/amphenol-icc-fci/20021121-00010C4LF/609-3695-1-ND/2209147" H 4550 6400 60  0001 L CNN "DK_Detail_Page"
F 10 "CONN HEADER SMD 10POS 1.27MM" H 4550 6500 60  0001 L CNN "Description"
F 11 "Amphenol ICC (FCI)" H 4550 6600 60  0001 L CNN "Manufacturer"
F 12 "Active" H 4550 6700 60  0001 L CNN "Status"
	1    4350 5500
	1    0    0    -1  
$EndComp
Wire Wire Line
	4150 5300 3850 5300
Wire Wire Line
	3850 5300 3850 5100
$Comp
L power:+3V3 #PWR0101
U 1 1
P 3850 5100
F 0 "#PWR0101" H 3850 4950 50  0001 C CNN
F 1 "+3V3" H 3865 5273 50  0000 C CNN
F 2 "" H 3850 5100 50  0001 C CNN
F 3 "" H 3850 5100 50  0001 C CNN
	1    3850 5100
	1    0    0    -1  
$EndComp
Wire Wire Line
	4550 5300 4750 5300
Text Label 4750 5300 0    50   ~ 0
SWDIO
Wire Wire Line
	4550 5400 4750 5400
Text Label 4750 5400 0    50   ~ 0
SWCLK
NoConn ~ 4550 5500
NoConn ~ 4550 5600
Wire Wire Line
	4550 5700 4750 5700
Text Label 4750 5700 0    50   ~ 0
MCU_RST
Wire Wire Line
	4150 5400 3950 5400
Wire Wire Line
	3950 5400 3950 5700
Wire Wire Line
	3950 5700 4150 5700
Wire Wire Line
	3950 5700 3950 5850
Connection ~ 3950 5700
$Comp
L power:GND #PWR0110
U 1 1
P 3950 5850
F 0 "#PWR0110" H 3950 5600 50  0001 C CNN
F 1 "GND" H 3955 5677 50  0000 C CNN
F 2 "" H 3950 5850 50  0001 C CNN
F 3 "" H 3950 5850 50  0001 C CNN
	1    3950 5850
	1    0    0    -1  
$EndComp
NoConn ~ 4150 5500
NoConn ~ 4150 5600
Wire Wire Line
	7450 4650 7550 4650
Wire Wire Line
	7450 4550 7550 4550
Wire Wire Line
	7450 4450 7550 4450
Wire Wire Line
	7450 4350 7550 4350
Wire Wire Line
	7450 4250 7550 4250
Wire Wire Line
	7450 4150 7550 4150
Wire Wire Line
	7450 4050 7550 4050
Wire Wire Line
	7450 3950 7550 3950
Wire Wire Line
	7450 3850 7550 3850
Wire Wire Line
	7450 3750 7550 3750
Wire Wire Line
	7450 3650 7550 3650
Wire Wire Line
	7450 4850 7550 4850
Wire Wire Line
	7450 5050 7550 5050
Wire Wire Line
	6200 3550 6400 3550
Wire Wire Line
	6200 3650 6400 3650
Wire Wire Line
	6200 3750 6400 3750
Wire Wire Line
	6200 3850 6400 3850
Wire Wire Line
	6200 3950 6400 3950
Wire Wire Line
	6200 4050 6400 4050
Wire Wire Line
	6200 4150 6400 4150
Wire Wire Line
	6200 4250 6400 4250
Wire Wire Line
	6200 4350 6400 4350
Wire Wire Line
	6200 4450 6400 4450
Wire Wire Line
	6200 4550 6400 4550
Wire Wire Line
	6200 4650 6400 4650
Text Label 6200 3550 0    50   ~ 0
SDA
Text Label 6200 3650 0    50   ~ 0
SCL
Text Label 7550 3850 0    50   ~ 0
MISO
Text Label 7550 3950 0    50   ~ 0
MOSI
Text Label 7550 4050 0    50   ~ 0
SCK
$Comp
L power:GND #PWR0111
U 1 1
P 7900 4750
F 0 "#PWR0111" H 7900 4500 50  0001 C CNN
F 1 "GND" H 7905 4577 50  0000 C CNN
F 2 "" H 7900 4750 50  0001 C CNN
F 3 "" H 7900 4750 50  0001 C CNN
	1    7900 4750
	0    -1   -1   0   
$EndComp
Wire Wire Line
	7450 4950 7900 4950
Text Label 7550 5050 0    50   ~ 0
MCU_RST
$Comp
L power:+3V3 #PWR0112
U 1 1
P 7900 4950
F 0 "#PWR0112" H 7900 4800 50  0001 C CNN
F 1 "+3V3" H 7915 5150 50  0000 C CNN
F 2 "" H 7900 4950 50  0001 C CNN
F 3 "" H 7900 4950 50  0001 C CNN
	1    7900 4950
	0    1    1    0   
$EndComp
Wire Wire Line
	7450 4750 7900 4750
$Comp
L Switch:SW_Push SW1
U 1 1
P 3850 6700
F 0 "SW1" H 3850 6985 50  0000 C CNN
F 1 "KMR231NG LFS" H 3850 6894 50  0000 C CNN
F 2 "Button_Switch_SMD:SW_Push_1P1T_NO_CK_KMR2" H 3850 6900 50  0001 C CNN
F 3 "~" H 3850 6900 50  0001 C CNN
	1    3850 6700
	1    0    0    -1  
$EndComp
Wire Wire Line
	4050 6700 4200 6700
Wire Wire Line
	4200 6700 4200 6850
$Comp
L power:GND #PWR09
U 1 1
P 4200 6850
F 0 "#PWR09" H 4200 6600 50  0001 C CNN
F 1 "GND" H 4205 6677 50  0000 C CNN
F 2 "" H 4200 6850 50  0001 C CNN
F 3 "" H 4200 6850 50  0001 C CNN
	1    4200 6850
	1    0    0    -1  
$EndComp
Text Label 3350 6700 0    50   ~ 0
MCU_RST
Wire Wire Line
	3350 6700 3650 6700
Text Label 6200 3750 0    50   ~ 0
D5
Text Label 6200 3850 0    50   ~ 0
D6
Text Label 6200 3950 0    50   ~ 0
D9
Text Label 6200 4050 0    50   ~ 0
D10
Text Label 6200 4150 0    50   ~ 0
D11
Text Label 6200 4250 0    50   ~ 0
D12
Text Label 6200 4350 0    50   ~ 0
D13
Text Label 6200 4450 0    50   ~ 0
VBUS
NoConn ~ 6200 4550
Text Label 6200 4650 2    50   ~ 0
BATTERY_IN
Text Label 4750 2550 2    50   ~ 0
BATTERY_IN
Text Label 5000 1150 0    50   ~ 0
BATTERY_IN
Text Label 5650 1300 2    50   ~ 0
BATTERY_IN
Text Label 7550 4650 0    50   ~ 0
A0
Text Label 7550 4550 0    50   ~ 0
A1
Text Label 7550 4450 0    50   ~ 0
A2
Text Label 7550 4350 0    50   ~ 0
A3
Text Label 7550 4250 0    50   ~ 0
A4
Text Label 7550 4150 0    50   ~ 0
A5
Wire Wire Line
	7450 3550 7550 3550
Text Label 7550 3750 0    50   ~ 0
D3
Text Label 7550 3650 0    50   ~ 0
D1
Text Label 7550 3550 0    50   ~ 0
D0
NoConn ~ 7550 4850
Text Label 2950 4800 0    50   ~ 0
MISO
NoConn ~ 2950 5700
$Comp
L power:PWR_FLAG #FLG0103
U 1 1
P 2700 1350
F 0 "#FLG0103" H 2700 1425 50  0001 C CNN
F 1 "PWR_FLAG" H 2700 1523 50  0000 C CNN
F 2 "" H 2700 1350 50  0001 C CNN
F 3 "~" H 2700 1350 50  0001 C CNN
	1    2700 1350
	1    0    0    -1  
$EndComp
Wire Wire Line
	2250 1350 2700 1350
Wire Wire Line
	8050 1400 9700 1400
$EndSCHEMATC
